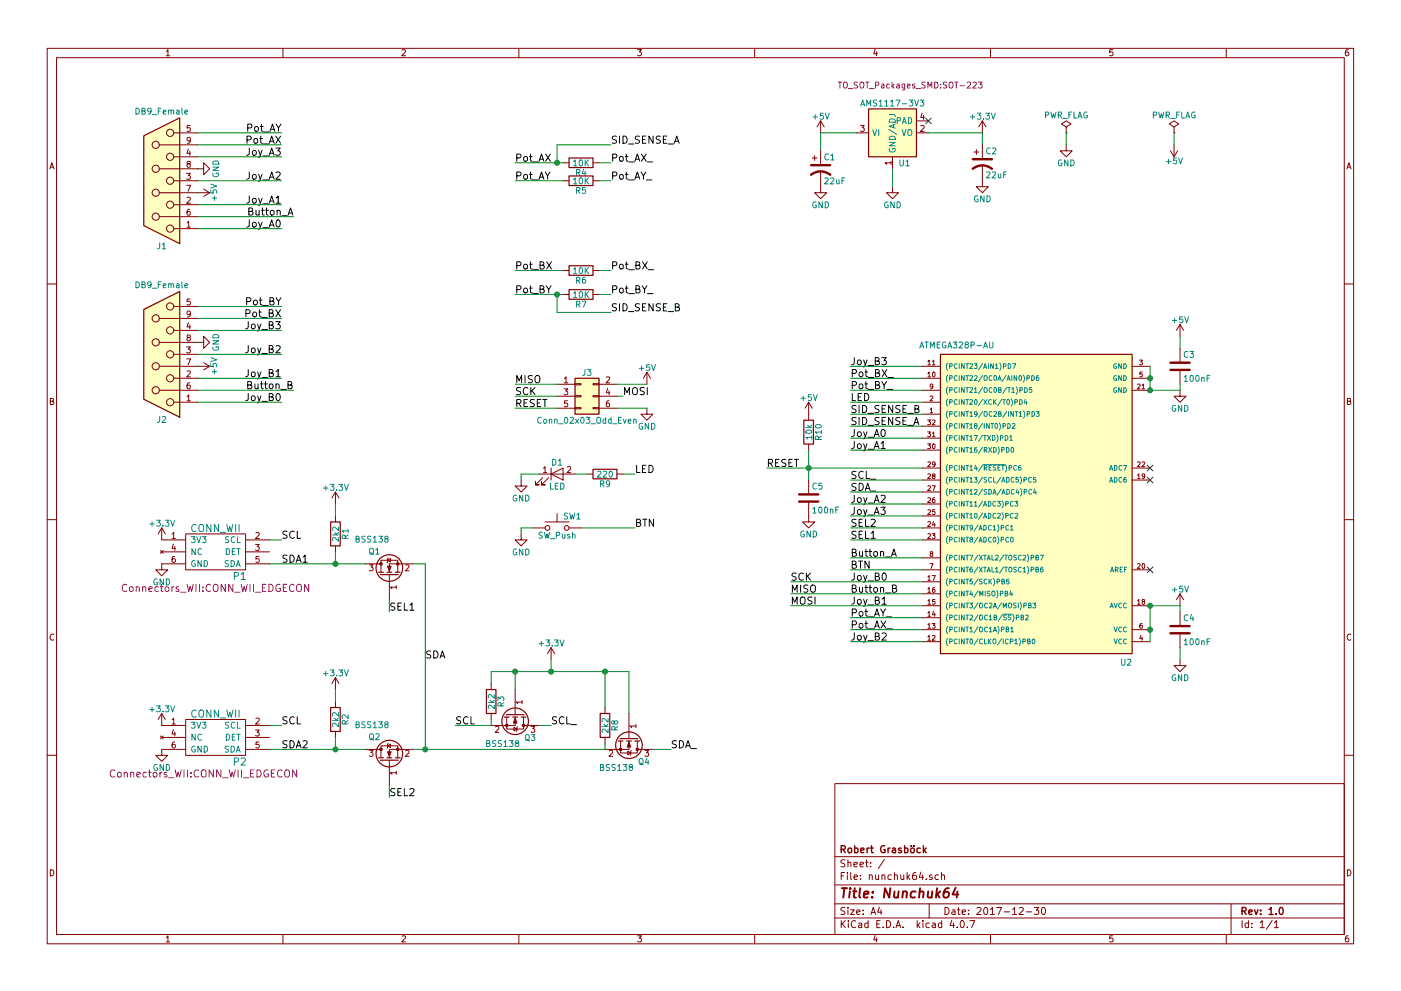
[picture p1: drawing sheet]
EESchema Schematic File Version 4
LIBS:nunchuk64-cache
EELAYER 26 0
EELAYER END
$Descr A4 11693 8268
encoding utf-8
Sheet 1 1
Title "Nunchuk64"
Date "2017-12-30"
Rev "1.0"
Comp "Robert Grasböck"
Comment1 ""
Comment2 ""
Comment3 ""
Comment4 ""
$EndDescr
$Comp
L nunchuk64-rescue:DB9_Female J1
U 1 1
P 1350 1500
F 0 "J1" H 1350 2050 50  0000 C CNN
F 1 "DB9_Female" H 1350 925 50  0000 C CNN
F 2 "Connectors_DSub:DSUB-9_Female_EdgeMount_Pitch2.77mm" H 1350 1500 50  0001 C CNN
F 3 "" H 1350 1500 50  0001 C CNN
	1    1350 1500
	-1   0    0    1   
$EndComp
$Comp
L nunchuk64-rescue:DB9_Female J2
U 1 1
P 1350 2950
F 0 "J2" H 1350 3500 50  0000 C CNN
F 1 "DB9_Female" H 1350 2375 50  0000 C CNN
F 2 "Connectors_DSub:DSUB-9_Female_EdgeMount_Pitch2.77mm" H 1350 2950 50  0001 C CNN
F 3 "" H 1350 2950 50  0001 C CNN
	1    1350 2950
	-1   0    0    1   
$EndComp
$Comp
L nunchuk64-rescue:ATMEGA328P-AU U2
U 1 1
P 8700 4250
F 0 "U2" H 7950 5500 50  0000 L BNN
F 1 "ATMEGA328P-AU" H 9100 2850 50  0000 L BNN
F 2 "Housings_QFP:TQFP-32_7x7mm_Pitch0.8mm" H 8700 4250 50  0001 C CIN
F 3 "" H 8700 4250 50  0001 C CNN
	1    8700 4250
	-1   0    0    1   
$EndComp
$Comp
L conn_wii:CONN_WII P1
U 1 1
P 1800 4600
F 0 "P1" H 2000 4400 60  0000 C CNN
F 1 "CONN_WII" H 1800 4800 60  0000 C CNN
F 2 "Connector_Wii:CONN_WII" H 1800 4300 60  0000 C CNN
F 3 "" H 1550 4600 60  0000 C CNN
	1    1800 4600
	1    0    0    -1  
$EndComp
$Comp
L conn_wii:CONN_WII P2
U 1 1
P 1800 6150
F 0 "P2" H 2000 5950 60  0000 C CNN
F 1 "CONN_WII" H 1800 6350 60  0000 C CNN
F 2 "Connector_Wii:CONN_WII" H 1700 5850 60  0000 C CNN
F 3 "" H 1550 6150 60  0000 C CNN
	1    1800 6150
	1    0    0    -1  
$EndComp
$Comp
L AMS1117-3V3:AMS1117-3V3 U1
U 1 1
P 7450 1100
F 0 "U1" H 7550 850 50  0000 C CNN
F 1 "AMS1117-3V3" H 7450 1350 50  0000 C CNN
F 2 "TO_SOT_Packages_SMD:SOT-223" H 7600 1500 50  0000 C CNN
F 3 "" H 7550 850 50  0000 C CNN
F 4 "LM1117 800-mA Low-Dropout Linear Regulator" H 7850 1150 61  0001 C CNN "DESC"
F 5 "Texas Instruments" H 7650 950 61  0001 C CNN "MFG_NAME"
F 6 "LM1117" H 7750 1050 61  0001 C CNN "MPN"
	1    7450 1100
	1    0    0    -1  
$EndComp
$Comp
L power:+5V #PWR01
U 1 1
P 6850 1100
F 0 "#PWR01" H 6850 950 50  0001 C CNN
F 1 "+5V" H 6850 1240 50  0000 C CNN
F 2 "" H 6850 1100 50  0001 C CNN
F 3 "" H 6850 1100 50  0001 C CNN
	1    6850 1100
	1    0    0    -1  
$EndComp
$Comp
L power:GND #PWR02
U 1 1
P 8900 1200
F 0 "#PWR02" H 8900 950 50  0001 C CNN
F 1 "GND" H 8900 1050 50  0000 C CNN
F 2 "" H 8900 1200 50  0001 C CNN
F 3 "" H 8900 1200 50  0001 C CNN
	1    8900 1200
	1    0    0    -1  
$EndComp
$Comp
L power:+3.3V #PWR03
U 1 1
P 8200 1100
F 0 "#PWR03" H 8200 950 50  0001 C CNN
F 1 "+3.3V" H 8200 1240 50  0000 C CNN
F 2 "" H 8200 1100 50  0001 C CNN
F 3 "" H 8200 1100 50  0001 C CNN
	1    8200 1100
	1    0    0    -1  
$EndComp
$Comp
L power:GND #PWR04
U 1 1
P 7450 1550
F 0 "#PWR04" H 7450 1300 50  0001 C CNN
F 1 "GND" H 7450 1400 50  0000 C CNN
F 2 "" H 7450 1550 50  0001 C CNN
F 3 "" H 7450 1550 50  0001 C CNN
	1    7450 1550
	1    0    0    -1  
$EndComp
$Comp
L power:GND #PWR05
U 1 1
P 9850 3250
F 0 "#PWR05" H 9850 3000 50  0001 C CNN
F 1 "GND" H 9850 3100 50  0000 C CNN
F 2 "" H 9850 3250 50  0001 C CNN
F 3 "" H 9850 3250 50  0001 C CNN
	1    9850 3250
	1    0    0    -1  
$EndComp
$Comp
L power:+5V #PWR06
U 1 1
P 9850 5050
F 0 "#PWR06" H 9850 4900 50  0001 C CNN
F 1 "+5V" H 9850 5190 50  0000 C CNN
F 2 "" H 9850 5050 50  0001 C CNN
F 3 "" H 9850 5050 50  0001 C CNN
	1    9850 5050
	1    0    0    -1  
$EndComp
NoConn ~ 9600 4750
$Comp
L power:PWR_FLAG #FLG07
U 1 1
P 8900 1100
F 0 "#FLG07" H 8900 1175 50  0001 C CNN
F 1 "PWR_FLAG" H 8900 1250 50  0000 C CNN
F 2 "" H 8900 1100 50  0001 C CNN
F 3 "" H 8900 1100 50  0001 C CNN
	1    8900 1100
	1    0    0    -1  
$EndComp
$Comp
L power:PWR_FLAG #FLG08
U 1 1
P 9800 1100
F 0 "#FLG08" H 9800 1175 50  0001 C CNN
F 1 "PWR_FLAG" H 9800 1250 50  0000 C CNN
F 2 "" H 9800 1100 50  0001 C CNN
F 3 "" H 9800 1100 50  0001 C CNN
	1    9800 1100
	1    0    0    -1  
$EndComp
$Comp
L power:+5V #PWR09
U 1 1
P 9800 1200
F 0 "#PWR09" H 9800 1050 50  0001 C CNN
F 1 "+5V" H 9800 1340 50  0000 C CNN
F 2 "" H 9800 1200 50  0001 C CNN
F 3 "" H 9800 1200 50  0001 C CNN
	1    9800 1200
	-1   0    0    1   
$EndComp
NoConn ~ 9600 3900
NoConn ~ 9600 4000
$Comp
L power:GND #PWR010
U 1 1
P 1650 1400
F 0 "#PWR010" H 1650 1150 50  0001 C CNN
F 1 "GND" H 1650 1250 50  0000 C CNN
F 2 "" H 1650 1400 50  0001 C CNN
F 3 "" H 1650 1400 50  0001 C CNN
	1    1650 1400
	0    -1   -1   0   
$EndComp
$Comp
L power:GND #PWR011
U 1 1
P 1650 2850
F 0 "#PWR011" H 1650 2600 50  0001 C CNN
F 1 "GND" H 1650 2700 50  0000 C CNN
F 2 "" H 1650 2850 50  0001 C CNN
F 3 "" H 1650 2850 50  0001 C CNN
	1    1650 2850
	0    -1   -1   0   
$EndComp
$Comp
L power:+5V #PWR012
U 1 1
P 1650 1600
F 0 "#PWR012" H 1650 1450 50  0001 C CNN
F 1 "+5V" H 1650 1740 50  0000 C CNN
F 2 "" H 1650 1600 50  0001 C CNN
F 3 "" H 1650 1600 50  0001 C CNN
	1    1650 1600
	0    1    1    0   
$EndComp
$Comp
L power:+5V #PWR013
U 1 1
P 1650 3050
F 0 "#PWR013" H 1650 2900 50  0001 C CNN
F 1 "+5V" H 1650 3190 50  0000 C CNN
F 2 "" H 1650 3050 50  0001 C CNN
F 3 "" H 1650 3050 50  0001 C CNN
	1    1650 3050
	0    1    1    0   
$EndComp
NoConn ~ 7750 1000
Text Label 2350 1100 2    60   ~ 0
Pot_AY
Text Label 2350 1200 2    60   ~ 0
Pot_AX
Text Label 2350 1300 2    60   ~ 0
Joy_A3
Text Label 2350 1500 2    60   ~ 0
Joy_A2
Text Label 2350 1700 2    60   ~ 0
Joy_A1
Text Label 2450 1800 2    60   ~ 0
Button_A
Text Label 2350 1900 2    60   ~ 0
Joy_A0
Text Label 2350 2550 2    60   ~ 0
Pot_BY
Text Label 2350 2650 2    60   ~ 0
Pot_BX
Text Label 2350 2750 2    60   ~ 0
Joy_B3
Text Label 2350 2950 2    60   ~ 0
Joy_B2
Text Label 2350 3150 2    60   ~ 0
Joy_B1
Text Label 2450 3250 2    60   ~ 0
Button_B
Text Label 2350 3350 2    60   ~ 0
Joy_B0
$Comp
L power:GND #PWR014
U 1 1
P 1350 4700
F 0 "#PWR014" H 1350 4450 50  0001 C CNN
F 1 "GND" H 1350 4550 50  0000 C CNN
F 2 "" H 1350 4700 50  0001 C CNN
F 3 "" H 1350 4700 50  0001 C CNN
	1    1350 4700
	1    0    0    -1  
$EndComp
$Comp
L power:GND #PWR015
U 1 1
P 1350 6250
F 0 "#PWR015" H 1350 6000 50  0001 C CNN
F 1 "GND" H 1350 6100 50  0000 C CNN
F 2 "" H 1350 6250 50  0001 C CNN
F 3 "" H 1350 6250 50  0001 C CNN
	1    1350 6250
	1    0    0    -1  
$EndComp
$Comp
L power:+3.3V #PWR016
U 1 1
P 1350 4500
F 0 "#PWR016" H 1350 4350 50  0001 C CNN
F 1 "+3.3V" H 1350 4640 50  0000 C CNN
F 2 "" H 1350 4500 50  0001 C CNN
F 3 "" H 1350 4500 50  0001 C CNN
	1    1350 4500
	1    0    0    -1  
$EndComp
$Comp
L power:+3.3V #PWR017
U 1 1
P 1350 6050
F 0 "#PWR017" H 1350 5900 50  0001 C CNN
F 1 "+3.3V" H 1350 6190 50  0000 C CNN
F 2 "" H 1350 6050 50  0001 C CNN
F 3 "" H 1350 6050 50  0001 C CNN
	1    1350 6050
	1    0    0    -1  
$EndComp
Text Label 7100 4000 0    60   ~ 0
SCL_
NoConn ~ 2250 4600
NoConn ~ 2250 6150
$Comp
L nunchuk64-rescue:BSS138 Q3
U 1 1
P 4300 5950
F 0 "Q3" V 4500 6025 50  0000 L CNN
F 1 "BSS138" V 4550 5700 50  0000 L CNN
F 2 "TO_SOT_Packages_SMD:SOT-23_Handsoldering" H 4500 5875 50  0001 L CIN
F 3 "" H 4300 5950 50  0001 L CNN
	1    4300 5950
	0    1    1    0   
$EndComp
$Comp
L nunchuk64-rescue:BSS138 Q4
U 1 1
P 5250 6150
F 0 "Q4" V 5450 6225 50  0000 L CNN
F 1 "BSS138" V 5500 5900 50  0000 L CNN
F 2 "TO_SOT_Packages_SMD:SOT-23_Handsoldering" H 5450 6075 50  0001 L CIN
F 3 "" H 5250 6150 50  0001 L CNN
	1    5250 6150
	0    1    1    0   
$EndComp
$Comp
L nunchuk64-rescue:R R3
U 1 1
P 4100 5850
F 0 "R3" V 4180 5850 50  0000 C CNN
F 1 "2k2" V 4100 5850 50  0000 C CNN
F 2 "Resistors_SMD:R_0805_HandSoldering" V 4030 5850 50  0001 C CNN
F 3 "" H 4100 5850 50  0001 C CNN
	1    4100 5850
	1    0    0    -1  
$EndComp
$Comp
L nunchuk64-rescue:R R8
U 1 1
P 5050 6050
F 0 "R8" V 5130 6050 50  0000 C CNN
F 1 "2k2" V 5050 6050 50  0000 C CNN
F 2 "Resistors_SMD:R_0805_HandSoldering" V 4980 6050 50  0001 C CNN
F 3 "" H 5050 6050 50  0001 C CNN
	1    5050 6050
	1    0    0    -1  
$EndComp
Text Label 2350 6050 0    60   ~ 0
SCL
Text Label 2350 4500 0    60   ~ 0
SCL
Text Label 3800 6050 0    60   ~ 0
SCL
Text Label 4600 6050 0    60   ~ 0
SCL_
Text Label 5600 6250 0    60   ~ 0
SDA_
Text Label 7100 4100 0    60   ~ 0
SDA_
$Comp
L nunchuk64-rescue:BSS138 Q1
U 1 1
P 3250 4800
F 0 "Q1" V 3450 4875 50  0000 L CNN
F 1 "BSS138" V 3550 4800 50  0000 L CNN
F 2 "TO_SOT_Packages_SMD:SOT-23_Handsoldering" H 3450 4725 50  0001 L CIN
F 3 "" H 3250 4800 50  0001 L CNN
	1    3250 4800
	0    -1   -1   0   
$EndComp
$Comp
L nunchuk64-rescue:BSS138 Q2
U 1 1
P 3250 6350
F 0 "Q2" V 3450 6425 50  0000 L CNN
F 1 "BSS138" V 3550 6350 50  0000 L CNN
F 2 "TO_SOT_Packages_SMD:SOT-23_Handsoldering" H 3450 6275 50  0001 L CIN
F 3 "" H 3250 6350 50  0001 L CNN
	1    3250 6350
	0    -1   -1   0   
$EndComp
Text Label 3250 5100 0    60   ~ 0
SEL1
Text Label 3250 6650 0    60   ~ 0
SEL2
$Comp
L power:+3.3V #PWR018
U 1 1
P 4600 5500
F 0 "#PWR018" H 4600 5350 50  0001 C CNN
F 1 "+3.3V" H 4600 5640 50  0000 C CNN
F 2 "" H 4600 5500 50  0001 C CNN
F 3 "" H 4600 5500 50  0001 C CNN
	1    4600 5500
	1    0    0    -1  
$EndComp
$Comp
L nunchuk64-rescue:R R2
U 1 1
P 2800 6000
F 0 "R2" V 2880 6000 50  0000 C CNN
F 1 "2k2" V 2800 6000 50  0000 C CNN
F 2 "Resistors_SMD:R_0805_HandSoldering" V 2730 6000 50  0001 C CNN
F 3 "" H 2800 6000 50  0001 C CNN
	1    2800 6000
	1    0    0    -1  
$EndComp
$Comp
L nunchuk64-rescue:R R1
U 1 1
P 2800 4450
F 0 "R1" V 2880 4450 50  0000 C CNN
F 1 "2k2" V 2800 4450 50  0000 C CNN
F 2 "Resistors_SMD:R_0805_HandSoldering" V 2730 4450 50  0001 C CNN
F 3 "" H 2800 4450 50  0001 C CNN
	1    2800 4450
	1    0    0    -1  
$EndComp
$Comp
L power:+3.3V #PWR019
U 1 1
P 2800 5750
F 0 "#PWR019" H 2800 5600 50  0001 C CNN
F 1 "+3.3V" H 2800 5890 50  0000 C CNN
F 2 "" H 2800 5750 50  0001 C CNN
F 3 "" H 2800 5750 50  0001 C CNN
	1    2800 5750
	1    0    0    -1  
$EndComp
$Comp
L power:+3.3V #PWR020
U 1 1
P 2800 4200
F 0 "#PWR020" H 2800 4050 50  0001 C CNN
F 1 "+3.3V" H 2800 4340 50  0000 C CNN
F 2 "" H 2800 4200 50  0001 C CNN
F 3 "" H 2800 4200 50  0001 C CNN
	1    2800 4200
	1    0    0    -1  
$EndComp
Text Label 7100 4500 0    60   ~ 0
SEL1
Text Label 7100 4400 0    60   ~ 0
SEL2
Text Label 7100 5250 0    60   ~ 0
Pot_AX_
Text Label 7100 5150 0    60   ~ 0
Pot_AY_
Wire Wire Line
	7450 1400 7450 1550
Wire Wire Line
	6850 1100 7150 1100
Wire Wire Line
	9600 3050 9600 3150
Wire Wire Line
	9600 3250 9850 3250
Connection ~ 9600 3150
Connection ~ 9600 3250
Wire Wire Line
	9850 5050 9600 5050
Wire Wire Line
	9600 5050 9600 5250
Connection ~ 9600 5250
Connection ~ 9600 5050
Wire Wire Line
	8900 1100 8900 1200
Wire Wire Line
	9800 1100 9800 1200
Wire Wire Line
	7750 1100 8200 1100
Wire Wire Line
	1650 1100 2350 1100
Wire Wire Line
	1650 1200 2350 1200
Wire Wire Line
	1650 1300 2350 1300
Wire Wire Line
	1650 1500 2350 1500
Wire Wire Line
	1650 1700 2350 1700
Wire Wire Line
	1650 1800 2450 1800
Wire Wire Line
	1650 1900 2350 1900
Wire Wire Line
	1650 2550 2350 2550
Wire Wire Line
	1650 2650 2350 2650
Wire Wire Line
	1650 2750 2350 2750
Wire Wire Line
	1650 2950 2350 2950
Wire Wire Line
	1650 3150 2350 3150
Wire Wire Line
	1650 3250 2450 3250
Wire Wire Line
	1650 3350 2350 3350
Wire Wire Line
	7100 4000 7700 4000
Wire Wire Line
	3800 6050 4100 6050
Wire Wire Line
	3450 6250 3550 6250
Wire Wire Line
	4100 5600 4300 5600
Wire Wire Line
	5250 5600 5250 5950
Wire Wire Line
	5050 5900 5050 5600
Connection ~ 5050 5600
Wire Wire Line
	4300 5750 4300 5600
Connection ~ 4300 5600
Wire Wire Line
	4100 5700 4100 5600
Wire Wire Line
	4100 6050 4100 6000
Wire Wire Line
	5050 6250 5050 6200
Wire Wire Line
	2250 4500 2350 4500
Wire Wire Line
	2250 6050 2350 6050
Wire Wire Line
	4500 6050 4600 6050
Wire Wire Line
	5450 6250 5600 6250
Wire Wire Line
	7100 4100 7700 4100
Wire Wire Line
	2250 4700 2800 4700
Wire Wire Line
	2250 6250 2800 6250
Wire Wire Line
	3250 5000 3250 5100
Wire Wire Line
	3250 6550 3250 6650
Wire Wire Line
	3450 4700 3550 4700
Wire Wire Line
	3550 4700 3550 6250
Connection ~ 3550 6250
Wire Wire Line
	4600 5500 4600 5600
Connection ~ 4600 5600
Wire Wire Line
	2800 4600 2800 4700
Connection ~ 2800 4700
Wire Wire Line
	2800 6150 2800 6250
Connection ~ 2800 6250
Wire Wire Line
	2800 5850 2800 5750
Wire Wire Line
	2800 4300 2800 4200
Wire Wire Line
	7100 4400 7700 4400
Wire Wire Line
	7100 4500 7700 4500
Wire Wire Line
	7100 3150 7700 3150
Wire Wire Line
	7100 3250 7700 3250
Text Label 7100 3650 0    60   ~ 0
Joy_A0
Text Label 7100 3750 0    60   ~ 0
Joy_A1
Text Label 7100 4200 0    60   ~ 0
Joy_A2
Text Label 7100 4300 0    60   ~ 0
Joy_A3
Text Label 7100 4650 0    60   ~ 0
Button_A
Wire Wire Line
	7100 4200 7700 4200
Wire Wire Line
	7100 3450 7700 3450
Wire Wire Line
	7100 3550 7700 3550
Text Label 7100 3150 0    60   ~ 0
Pot_BX_
Text Label 7100 3250 0    60   ~ 0
Pot_BY_
Wire Wire Line
	7100 5250 7700 5250
Wire Wire Line
	7100 5150 7700 5150
Text Label 7100 4850 0    60   ~ 0
Joy_B0
Text Label 7100 5050 0    60   ~ 0
Joy_B1
Text Label 7100 5350 0    60   ~ 0
Joy_B2
Text Label 7100 3050 0    60   ~ 0
Joy_B3
Text Label 7100 4950 0    60   ~ 0
Button_B
Wire Wire Line
	6600 5050 7700 5050
Wire Wire Line
	6600 4950 7700 4950
Wire Wire Line
	6600 4850 7700 4850
Wire Wire Line
	7100 3050 7700 3050
Wire Wire Line
	7100 4650 7700 4650
$Comp
L nunchuk64-rescue:C C3
U 1 1
P 9850 3050
F 0 "C3" H 9875 3150 50  0000 L CNN
F 1 "100nF" H 9875 2950 50  0000 L CNN
F 2 "Capacitors_SMD:C_0805_HandSoldering" H 9888 2900 50  0001 C CNN
F 3 "" H 9850 3050 50  0001 C CNN
	1    9850 3050
	1    0    0    -1  
$EndComp
$Comp
L nunchuk64-rescue:C C4
U 1 1
P 9850 5250
F 0 "C4" H 9875 5350 50  0000 L CNN
F 1 "100nF" H 9875 5150 50  0000 L CNN
F 2 "Capacitors_SMD:C_0805_HandSoldering" H 9888 5100 50  0001 C CNN
F 3 "" H 9850 5250 50  0001 C CNN
	1    9850 5250
	1    0    0    -1  
$EndComp
$Comp
L power:GND #PWR021
U 1 1
P 6850 1550
F 0 "#PWR021" H 6850 1300 50  0001 C CNN
F 1 "GND" H 6850 1400 50  0000 C CNN
F 2 "" H 6850 1550 50  0001 C CNN
F 3 "" H 6850 1550 50  0001 C CNN
	1    6850 1550
	1    0    0    -1  
$EndComp
$Comp
L power:GND #PWR022
U 1 1
P 8200 1500
F 0 "#PWR022" H 8200 1250 50  0001 C CNN
F 1 "GND" H 8200 1350 50  0000 C CNN
F 2 "" H 8200 1500 50  0001 C CNN
F 3 "" H 8200 1500 50  0001 C CNN
	1    8200 1500
	1    0    0    -1  
$EndComp
Wire Wire Line
	6850 1100 6850 1250
Wire Wire Line
	8200 1100 8200 1200
Wire Wire Line
	9850 5050 9850 5100
Wire Wire Line
	9850 3250 9850 3200
$Comp
L power:+5V #PWR023
U 1 1
P 9850 2800
F 0 "#PWR023" H 9850 2650 50  0001 C CNN
F 1 "+5V" H 9850 2940 50  0000 C CNN
F 2 "" H 9850 2800 50  0001 C CNN
F 3 "" H 9850 2800 50  0001 C CNN
	1    9850 2800
	1    0    0    -1  
$EndComp
$Comp
L power:GND #PWR024
U 1 1
P 9850 5500
F 0 "#PWR024" H 9850 5250 50  0001 C CNN
F 1 "GND" H 9850 5350 50  0000 C CNN
F 2 "" H 9850 5500 50  0001 C CNN
F 3 "" H 9850 5500 50  0001 C CNN
	1    9850 5500
	1    0    0    -1  
$EndComp
Wire Wire Line
	9850 2800 9850 2900
Wire Wire Line
	9850 5400 9850 5500
Text Label 4300 1350 0    60   ~ 0
Pot_AX
Text Label 4300 1500 0    60   ~ 0
Pot_AY
Text Label 4300 2250 0    60   ~ 0
Pot_BX
Text Label 4300 2450 0    60   ~ 0
Pot_BY
Wire Wire Line
	4300 1350 4650 1350
Wire Wire Line
	4300 2250 4700 2250
Wire Wire Line
	4300 2450 4650 2450
$Comp
L nunchuk64-rescue:R R4
U 1 1
P 4850 1350
F 0 "R4" V 4930 1350 50  0000 C CNN
F 1 "10K" V 4850 1350 50  0000 C CNN
F 2 "Resistors_SMD:R_0805_HandSoldering" V 4780 1350 50  0001 C CNN
F 3 "" H 4850 1350 50  0001 C CNN
	1    4850 1350
	0    1    1    0   
$EndComp
$Comp
L nunchuk64-rescue:R R5
U 1 1
P 4850 1500
F 0 "R5" V 4930 1500 50  0000 C CNN
F 1 "10K" V 4850 1500 50  0000 C CNN
F 2 "Resistors_SMD:R_0805_HandSoldering" V 4780 1500 50  0001 C CNN
F 3 "" H 4850 1500 50  0001 C CNN
	1    4850 1500
	0    1    1    0   
$EndComp
$Comp
L nunchuk64-rescue:R R6
U 1 1
P 4850 2250
F 0 "R6" V 4930 2250 50  0000 C CNN
F 1 "10K" V 4850 2250 50  0000 C CNN
F 2 "Resistors_SMD:R_0805_HandSoldering" V 4780 2250 50  0001 C CNN
F 3 "" H 4850 2250 50  0001 C CNN
	1    4850 2250
	0    1    1    0   
$EndComp
$Comp
L nunchuk64-rescue:R R7
U 1 1
P 4850 2450
F 0 "R7" V 4930 2450 50  0000 C CNN
F 1 "10K" V 4850 2450 50  0000 C CNN
F 2 "Resistors_SMD:R_0805_HandSoldering" V 4780 2450 50  0001 C CNN
F 3 "" H 4850 2450 50  0001 C CNN
	1    4850 2450
	0    1    1    0   
$EndComp
Text Label 5100 1350 0    60   ~ 0
Pot_AX_
Text Label 5100 1500 0    60   ~ 0
Pot_AY_
Text Label 5100 2250 0    60   ~ 0
Pot_BX_
Text Label 5100 2450 0    60   ~ 0
Pot_BY_
Wire Wire Line
	5000 1350 5100 1350
Wire Wire Line
	5000 1500 5100 1500
Wire Wire Line
	5000 2250 5100 2250
Wire Wire Line
	5000 2450 5100 2450
Wire Wire Line
	7100 5350 7700 5350
Wire Wire Line
	7100 4300 7700 4300
Wire Wire Line
	4300 1500 4700 1500
Text Label 5100 1200 0    60   ~ 0
SID_SENSE_A
Text Label 5100 2600 0    60   ~ 0
SID_SENSE_B
Wire Wire Line
	4650 1200 5100 1200
Wire Wire Line
	4650 2450 4650 2600
Wire Wire Line
	4650 2600 5100 2600
Connection ~ 4650 2450
Text Label 7100 3550 0    60   ~ 0
SID_SENSE_A
Wire Wire Line
	7100 3750 7700 3750
Text Label 7100 3450 0    60   ~ 0
SID_SENSE_B
Wire Wire Line
	7100 3650 7700 3650
$Comp
L nunchuk64-rescue:Conn_02x03_Odd_Even J3
U 1 1
P 4850 3300
F 0 "J3" H 4900 3500 50  0000 C CNN
F 1 "Conn_02x03_Odd_Even" H 4900 3100 50  0000 C CNN
F 2 "nunchuk_commodore:AVR-ISP-6-TH" H 4850 3300 50  0001 C CNN
F 3 "" H 4850 3300 50  0001 C CNN
	1    4850 3300
	1    0    0    -1  
$EndComp
Text Label 5200 3300 0    60   ~ 0
MOSI
Text Label 4300 3400 0    60   ~ 0
RESET
Text Label 4300 3300 0    60   ~ 0
SCK
Text Label 4300 3200 0    60   ~ 0
MISO
$Comp
L power:+5V #PWR025
U 1 1
P 5400 3200
F 0 "#PWR025" H 5400 3050 50  0001 C CNN
F 1 "+5V" H 5400 3340 50  0000 C CNN
F 2 "" H 5400 3200 50  0001 C CNN
F 3 "" H 5400 3200 50  0001 C CNN
	1    5400 3200
	1    0    0    -1  
$EndComp
$Comp
L power:GND #PWR026
U 1 1
P 5400 3400
F 0 "#PWR026" H 5400 3150 50  0001 C CNN
F 1 "GND" H 5400 3250 50  0000 C CNN
F 2 "" H 5400 3400 50  0001 C CNN
F 3 "" H 5400 3400 50  0001 C CNN
	1    5400 3400
	1    0    0    -1  
$EndComp
Wire Wire Line
	4300 3200 4650 3200
Wire Wire Line
	4300 3300 4650 3300
Wire Wire Line
	4300 3400 4650 3400
Wire Wire Line
	5150 3200 5400 3200
Wire Wire Line
	5150 3300 5200 3300
Wire Wire Line
	5150 3400 5400 3400
Text Label 6600 5050 0    60   ~ 0
MOSI
Text Label 6600 4950 0    60   ~ 0
MISO
Text Label 6400 3900 0    60   ~ 0
RESET
Text Label 6600 4850 0    60   ~ 0
SCK
Wire Wire Line
	6400 3900 6750 3900
$Comp
L nunchuk64-rescue:CP1 C1
U 1 1
P 6850 1400
F 0 "C1" H 6875 1500 50  0000 L CNN
F 1 "22uF" H 6875 1300 50  0000 L CNN
F 2 "Capacitors_Tantalum_SMD:CP_Tantalum_Case-A_EIA-3216-18_Hand" H 6850 1400 50  0001 C CNN
F 3 "" H 6850 1400 50  0001 C CNN
	1    6850 1400
	1    0    0    -1  
$EndComp
$Comp
L nunchuk64-rescue:CP1 C2
U 1 1
P 8200 1350
F 0 "C2" H 8225 1450 50  0000 L CNN
F 1 "22uF" H 8225 1250 50  0000 L CNN
F 2 "Capacitors_Tantalum_SMD:CP_Tantalum_Case-A_EIA-3216-18_Hand" H 8200 1350 50  0001 C CNN
F 3 "" H 8200 1350 50  0001 C CNN
	1    8200 1350
	1    0    0    -1  
$EndComp
Text Label 2350 4700 0    60   ~ 0
SDA1
Text Label 2350 6250 0    60   ~ 0
SDA2
Text Label 3550 5500 0    60   ~ 0
SDA
Wire Wire Line
	4650 1200 4650 1350
Connection ~ 4650 1350
$Comp
L nunchuk64-rescue:LED D1
U 1 1
P 4650 3950
F 0 "D1" H 4650 4050 50  0000 C CNN
F 1 "LED" H 4650 3850 50  0000 C CNN
F 2 "LEDs:LED_1206_HandSoldering" H 4650 3950 50  0001 C CNN
F 3 "" H 4650 3950 50  0001 C CNN
	1    4650 3950
	1    0    0    -1  
$EndComp
$Comp
L nunchuk64-rescue:R R9
U 1 1
P 5050 3950
F 0 "R9" V 5130 3950 50  0000 C CNN
F 1 "220" V 5050 3950 50  0000 C CNN
F 2 "Resistors_SMD:R_0805_HandSoldering" V 4980 3950 50  0001 C CNN
F 3 "" H 5050 3950 50  0001 C CNN
	1    5050 3950
	0    1    1    0   
$EndComp
$Comp
L nunchuk64-rescue:SW_Push SW1
U 1 1
P 4650 4400
F 0 "SW1" H 4700 4500 50  0000 L CNN
F 1 "SW_Push" H 4650 4340 50  0000 C CNN
F 2 "Buttons_Switches_ThroughHole:SW_PUSH_6mm_h13mm" H 4650 4600 50  0001 C CNN
F 3 "" H 4650 4600 50  0001 C CNN
	1    4650 4400
	1    0    0    -1  
$EndComp
Text Label 5300 3950 0    60   ~ 0
LED
Text Label 5300 4400 0    60   ~ 0
BTN
Wire Wire Line
	4800 3950 4900 3950
Wire Wire Line
	5200 3950 5300 3950
Wire Wire Line
	4850 4400 5300 4400
$Comp
L power:GND #PWR027
U 1 1
P 4350 4000
F 0 "#PWR027" H 4350 3750 50  0001 C CNN
F 1 "GND" H 4350 3850 50  0000 C CNN
F 2 "" H 4350 4000 50  0001 C CNN
F 3 "" H 4350 4000 50  0001 C CNN
	1    4350 4000
	1    0    0    -1  
$EndComp
$Comp
L power:GND #PWR028
U 1 1
P 4350 4450
F 0 "#PWR028" H 4350 4200 50  0001 C CNN
F 1 "GND" H 4350 4300 50  0000 C CNN
F 2 "" H 4350 4450 50  0001 C CNN
F 3 "" H 4350 4450 50  0001 C CNN
	1    4350 4450
	1    0    0    -1  
$EndComp
Wire Wire Line
	4350 4450 4350 4400
Wire Wire Line
	4350 4400 4450 4400
Wire Wire Line
	4350 4000 4350 3950
Wire Wire Line
	4350 3950 4500 3950
Text Label 7100 4750 0    60   ~ 0
BTN
Text Label 7100 3350 0    60   ~ 0
LED
Wire Wire Line
	7700 3350 7100 3350
Wire Wire Line
	7100 4750 7700 4750
$Comp
L nunchuk64-rescue:R R10
U 1 1
P 6750 3600
F 0 "R10" V 6830 3600 50  0000 C CNN
F 1 "10k" V 6750 3600 50  0000 C CNN
F 2 "Resistors_SMD:R_0805_HandSoldering" V 6680 3600 50  0001 C CNN
F 3 "" H 6750 3600 50  0001 C CNN
	1    6750 3600
	1    0    0    -1  
$EndComp
$Comp
L nunchuk64-rescue:C C5
U 1 1
P 6750 4150
F 0 "C5" H 6775 4250 50  0000 L CNN
F 1 "100nF" H 6775 4050 50  0000 L CNN
F 2 "Capacitors_SMD:C_0805_HandSoldering" H 6788 4000 50  0001 C CNN
F 3 "" H 6750 4150 50  0001 C CNN
	1    6750 4150
	1    0    0    -1  
$EndComp
$Comp
L power:+5V #PWR029
U 1 1
P 6750 3450
F 0 "#PWR029" H 6750 3300 50  0001 C CNN
F 1 "+5V" H 6750 3590 50  0000 C CNN
F 2 "" H 6750 3450 50  0001 C CNN
F 3 "" H 6750 3450 50  0001 C CNN
	1    6750 3450
	1    0    0    -1  
$EndComp
$Comp
L power:GND #PWR030
U 1 1
P 6750 4300
F 0 "#PWR030" H 6750 4050 50  0001 C CNN
F 1 "GND" H 6750 4150 50  0000 C CNN
F 2 "" H 6750 4300 50  0001 C CNN
F 3 "" H 6750 4300 50  0001 C CNN
	1    6750 4300
	1    0    0    -1  
$EndComp
Wire Wire Line
	6750 3750 6750 3900
Connection ~ 6750 3900
Wire Wire Line
	9600 3150 9600 3250
Wire Wire Line
	9600 5250 9600 5350
Wire Wire Line
	5050 5600 5250 5600
Wire Wire Line
	4300 5600 4600 5600
Wire Wire Line
	3550 6250 5050 6250
Wire Wire Line
	4600 5600 5050 5600
Wire Wire Line
	2800 4700 3050 4700
Wire Wire Line
	2800 6250 3050 6250
Wire Wire Line
	4650 2450 4700 2450
Wire Wire Line
	4650 1350 4700 1350
Wire Wire Line
	6750 3900 7700 3900
Wire Wire Line
	6750 3900 6750 4000
$EndSCHEMATC
